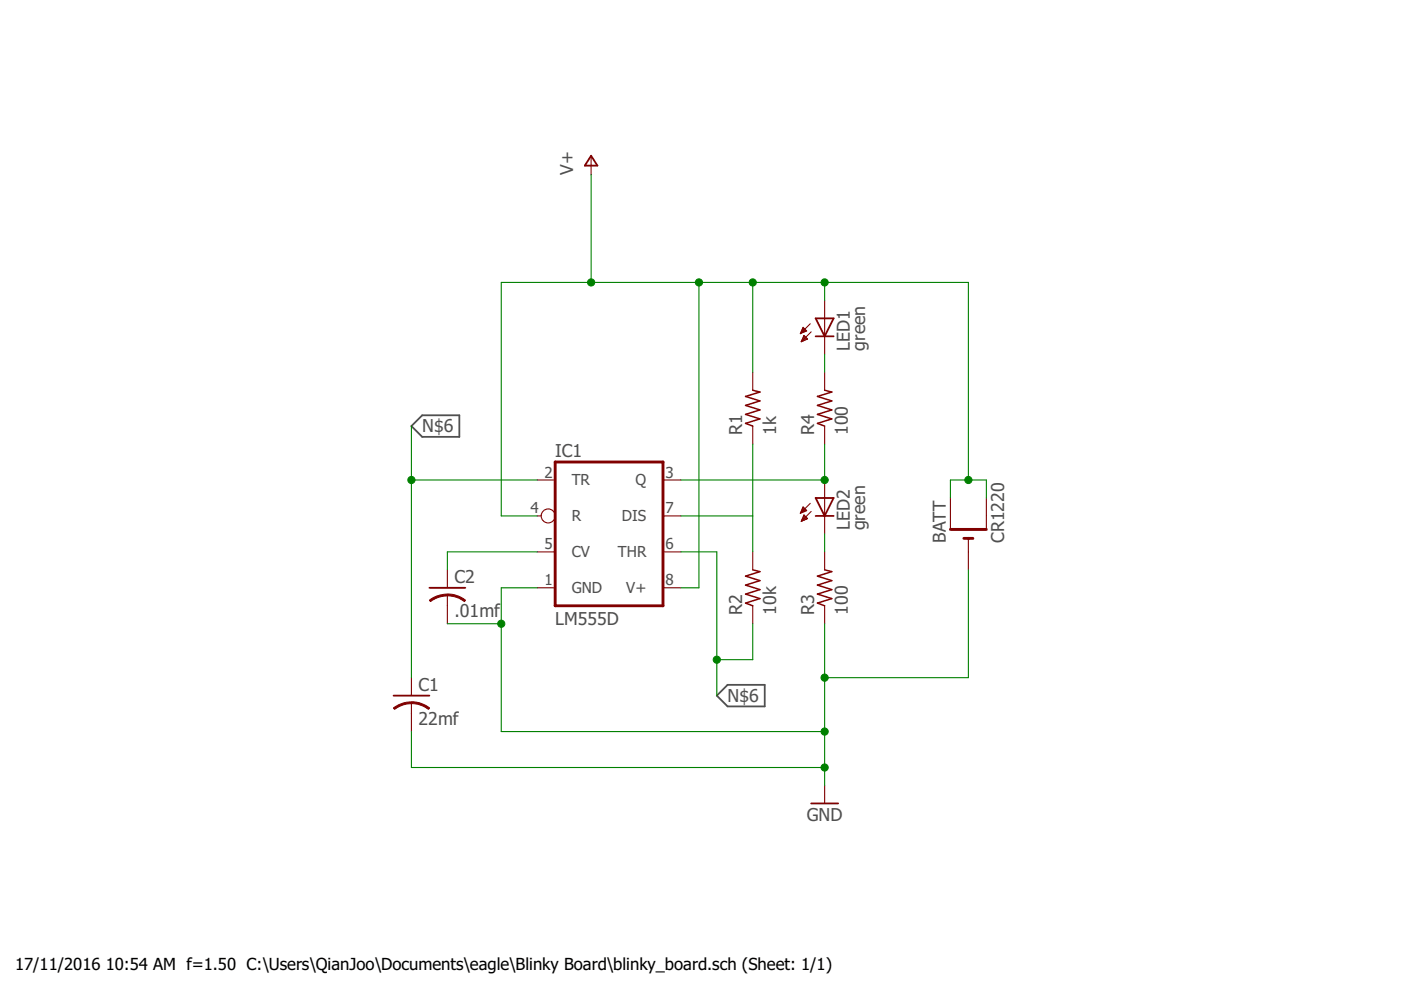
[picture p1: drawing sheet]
<svg xmlns="http://www.w3.org/2000/svg" width="297mm" height="210mm" viewBox="0 0 297 210" stroke-linecap="round" stroke-linejoin="round" font-family="sans-serif">
<path d="M87.2 90.3l2.3-2.2h7.9v4.5h-7.9zM154.3 145.2h7.8v4.6h-7.8l-2.3-2.3z" fill="none" stroke="#505050" stroke-width=".38"/>
<path d="M117.7 98h22.9v30.4h-22.9zM201.5 112.2h7.6M204.4 114.2h1.9" fill="none" stroke="#800000" stroke-width=".61"/>
<g fill="none" stroke="#800000" stroke-width=".23">
<path d="M125.3 33.2v3.8M159.6 78.9v3.8M169.7 70.7h.1M169.8 70.5h.5M169.9 70.3h.8M170 70.1h1M170 72.3h.3M170.1 69.9h.7M170.1 72.1h.7M170.1 69.7h.5M170.1 71.9h1.1M170.2 69.5h.2"/>
<path d="M170.2 71.7h.8M170.3 69.4l.7 .8-1.3 .5zM170.3 71.5h.5M170.4 71.3h.2M171.2 71.9l-.7-.8-.6 1.4M171.2 71.9l-1.3 .6M171.8 68.6l-2.1 2.1M172 70.4l-2.1 2.1M174.8 63.7v11.4M174.8 78.9v3.8M159.6 90.3v3.8M174.8 90.3v3.8"/>
<path d="M113.9 101.8h3.8M113.9 109.4h.8M113.9 117h3.8M140.6 101.8h3.8M140.6 109.4h3.8M140.6 117h3.8M159.6 117v3.8M169.8 108.7h.3M169.8 108.5h.7M169.9 108.3h1.1M169.9 110.4h.2M170 108.1h.9"/>
<path d="M170 110.2h.6M170.1 107.9h.6M170.1 110h.9M170.2 107.7h.3M170.2 109.9h.9M170.3 107.5l.7 .7-1.3 .6zM170.3 109.6h.6M170.3 109.5h.4M170.4 109.3h.1M170.5 109.2l.7 .8-1.3 .5zM171.8 106.7l-2.1 2.1M172 108.4l-2.1 2.1"/>
<path d="M174.8 101.8v11.4M174.8 117v3.8M201.5 105.6v6.6M205.3 114.2v6.6M209.1 105.6v6.6M94.8 120.8v3.8M94.8 126.2v6M113.9 124.6h3.8M140.6 124.6h3.8M159.6 128.4v3.8M174.8 128.4v3.8M87.2 143.7v3.8"/>
<path d="M87.2 149v6.1M174.8 166.5v3.8"/>
<circle cx="116.2" cy="109.4" r="1.48"/>
</g>
<path d="M125.3 33l1.4 2.1h-2.7zM172.9 67.5h3.8l-1.9 3.8zM172.9 71.3h3.8M172.9 105.6h3.8l-1.9 3.8zM172.9 109.4h3.8M91 124.6h7.7M83.4 147.5h7.6M172 170.3h5.7" fill="none" stroke="#800000" stroke-width=".38"/>
<g fill="#800000" stroke="#800000" stroke-width=".21">
<path d="M87.2 148.8h.4a6.1 6.1 0 0 1 3.5 1.3l-.3 .3-1.6-.9-2-.3z" fill-rule="evenodd"/>
<path d="M83.4 150.1l.9-.6 1.3-.5 1.6-.2v.4l-1.9 .3-1.6 .9z" fill-rule="evenodd"/>
<path d="M94.8 125.9l1.1 .1 1.3 .4 1.5 .9-.2 .3a5.7 5.7 0 0 0-3.7-1.3z" fill-rule="evenodd"/>
<path d="M91 127.3l1.5-.9 1.3-.4h1v.3l-1.8 .4-1.7 .9z" fill-rule="evenodd"/>
</g>
<path d="M159.6 82.7l1.5 .4-3 1 3 .9-3 1 3 .9-3 1 3 .9-3 1 1.5 .5M174.8 82.7l1.6 .4-3.1 1 3.1 .9-3.1 1 3.1 .9-3.1 1 3.1 .9-3.1 1 1.5 .5M159.6 120.8l1.5 .4-3 1 3 .9-3 1 3 .9-3 1 3 .9-3 1 1.5 .5M174.8 120.8l1.6 .4-3.1 1 3.1 .9-3.1 1 3.1 .9-3.1 1 3.1 .9-3.1 1 1.5 .5" fill="none" stroke="#800000" stroke-width=".32"/>
<g fill="none" stroke="#008000" stroke-width=".23">
<path d="M125.3 37v22.9M148.2 59.9v64.7h-3.8M159.6 59.9v19M174.8 59.9v3.8M174.8 75.1v3.8M87.2 90.3v53.4M159.6 94.1v22.9M174.8 94.1v7.7h-30.4M87.2 101.8h26.7M113.9 117h-19.1v3.8M144.4 117h7.6v30.5M144.4 109.4h15.2"/>
<path d="M174.8 113.2v3.8M201.5 105.6v-3.8h7.6v3.8M205.3 101.8v-41.9h-99v49.5h7.6M94.8 132.2h11.5M113.9 124.6h-7.6v30.5h68.5M159.6 132.2v7.7h-7.6M174.8 132.2v34.3M205.3 120.8v22.9h-30.5M87.2 155.1v7.6h87.6"/>
</g>
<g fill="#008000" stroke="#008000" stroke-width=".21">
<circle cx="174.8" cy="101.8" r=".76"/>
<circle cx="174.8" cy="143.7" r=".76"/>
<circle cx="106.3" cy="132.2" r=".76"/>
<circle cx="174.8" cy="155.1" r=".76"/>
<circle cx="174.8" cy="162.7" r=".76"/>
<circle cx="87.2" cy="101.8" r=".76"/>
<circle cx="152" cy="139.9" r=".76"/>
<circle cx="159.6" cy="59.9" r=".76"/>
<circle cx="174.8" cy="59.9" r=".76"/>
<circle cx="125.3" cy="59.9" r=".76"/>
<circle cx="148.2" cy="59.9" r=".76"/>
<circle cx="205.3" cy="101.8" r=".76"/>
</g>
<g font-size="3.8" fill="#505050">
<text x="121.5" y="37" transform="rotate(-90 121.5 37)">V+</text>
<text x="180.2" y="74.4" transform="rotate(-90 180.2 74.4)">LED1</text>
<text x="183.4" y="74.4" transform="rotate(-90 183.4 74.4)">green</text>
<text x="89.5" y="91.7">N$6</text>
<text x="157.4" y="92.3" transform="rotate(-90 157.4 92.3)">R1</text>
<text x="164.6" y="92.3" transform="rotate(-90 164.6 92.3)">1k</text>
<text x="172.6" y="92.3" transform="rotate(-90 172.6 92.3)">R4</text>
<text x="179.8" y="92.3" transform="rotate(-90 179.8 92.3)">100</text>
<text x="117.7" y="96.8">IC1</text>
<text x="180.2" y="112.4" transform="rotate(-90 180.2 112.4)">LED2</text>
<text x="183.4" y="112.4" transform="rotate(-90 183.4 112.4)">green</text>
<text x="200.5" y="115.1" transform="rotate(-90 200.5 115.1)">BATT</text>
<text x="212.9" y="115.1" transform="rotate(-90 212.9 115.1)">CR1220</text>
<text x="96.4" y="123.7">C2</text>
<text x="96.4" y="130.9">.01mf</text>
<text x="157.4" y="130.3" transform="rotate(-90 157.4 130.3)">R2</text>
<text x="164.6" y="130.3" transform="rotate(-90 164.6 130.3)">10k</text>
<text x="172.6" y="130.3" transform="rotate(-90 172.6 130.3)">R3</text>
<text x="179.8" y="130.3" transform="rotate(-90 179.8 130.3)">100</text>
<text x="117.7" y="132.4">LM555D</text>
<text x="88.8" y="146.5">C1</text>
<text x="154.3" y="148.8">N$6</text>
<text x="88.8" y="153.8">22mf</text>
<text x="171" y="174.1">GND</text>
</g>
<g font-size="3.5">
<text x="3.2" y="205.6">17/11/2016</text>
<text x="22.4" y="205.6">10:54 AM f=1.50 C:\Users\QianJoo\Documents\eagle\Blinky Board\blinky_board.sch (Sheet: 1/1)</text>
</g>
<g font-size="3.2" fill="#505050">
<text x="115.4" y="101.2">2</text>
<text x="141.1" y="101.2">3</text>
<text x="121.2" y="102.9">TR</text>
<text x="134.8" y="102.9">Q</text>
<text x="112.4" y="108.9">4</text>
<text x="121.2" y="110.5">R</text>
<text x="131.9" y="110.5">DIS</text>
<text x="141.1" y="108.9">7</text>
<text x="115.4" y="116.5">5</text>
<text x="121.2" y="118.2">CV</text>
<text x="131" y="118.2">THR</text>
<text x="141.1" y="116.5">6</text>
<text x="115.4" y="124.1">1</text>
<text x="121.2" y="125.8">GND</text>
<text x="132.8" y="125.8">V+</text>
<text x="141.1" y="124.1">8</text>
</g>
</svg>
